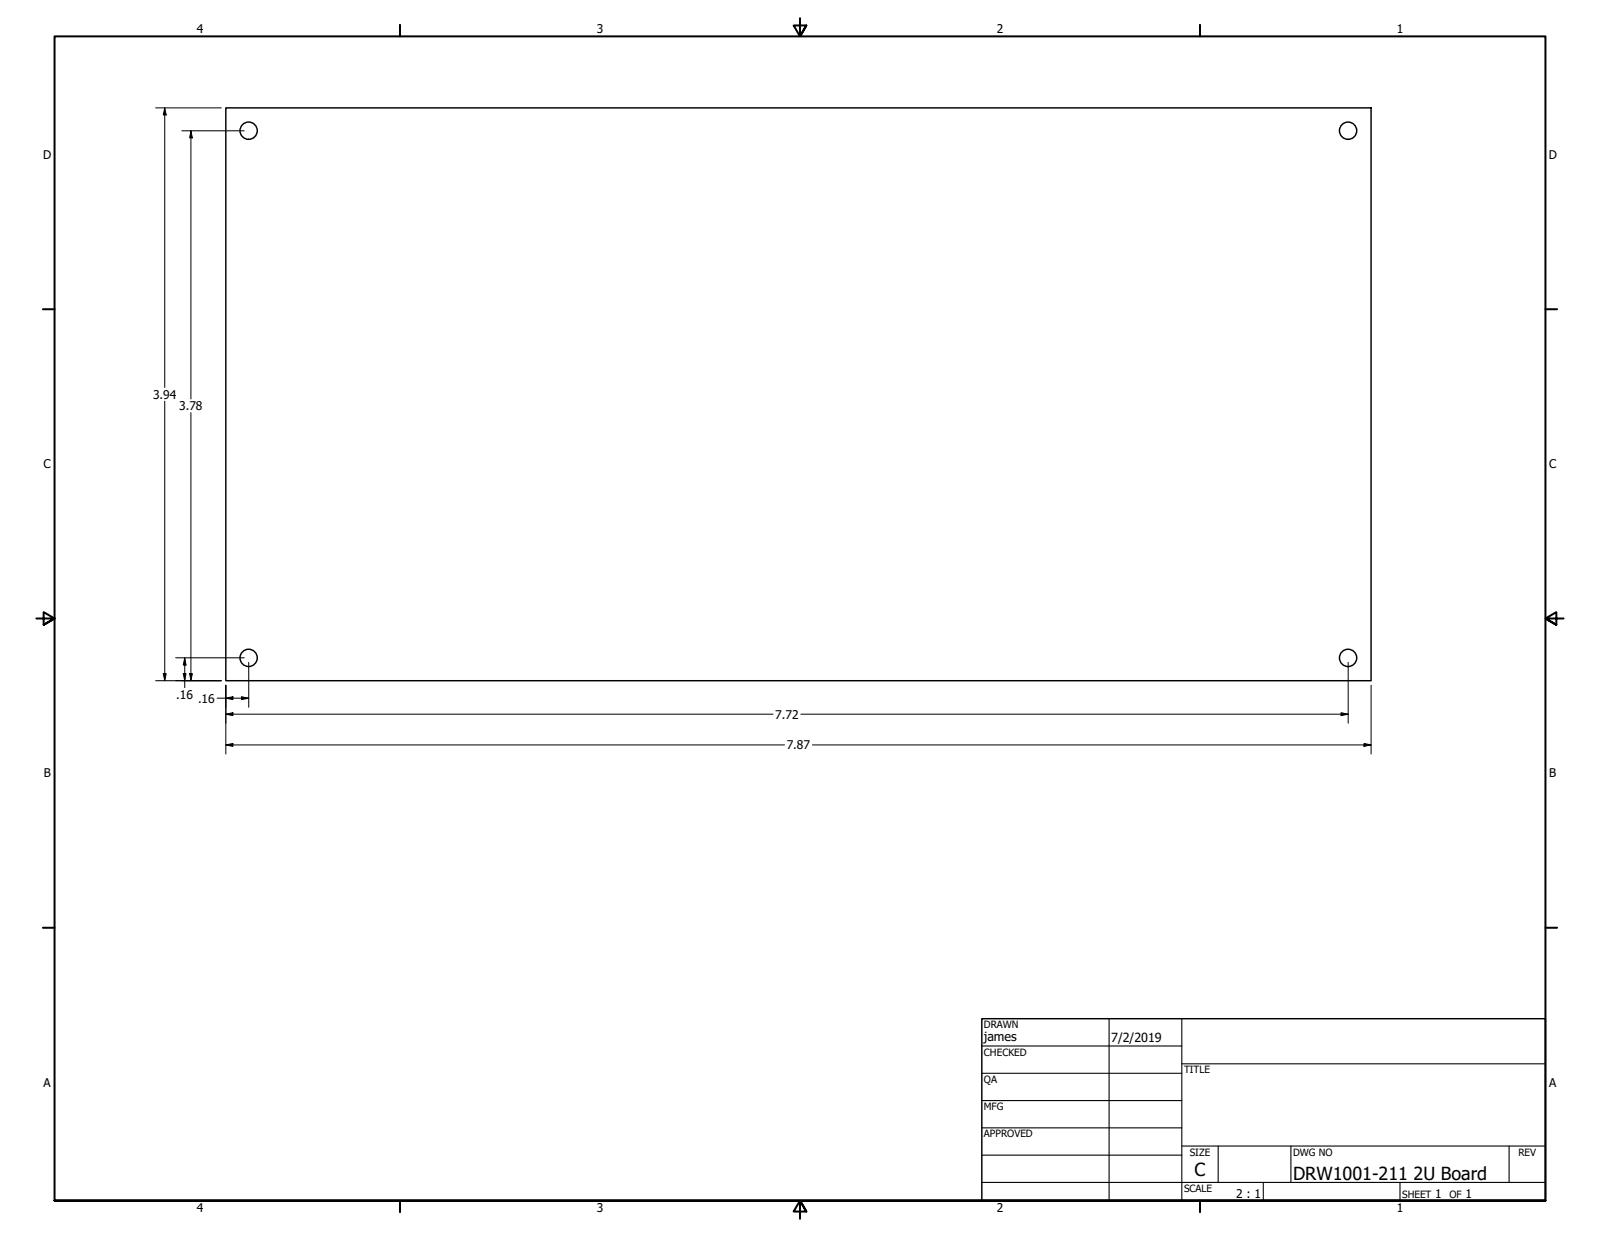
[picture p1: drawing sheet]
<svg xmlns="http://www.w3.org/2000/svg" width="559mm" height="432mm" viewBox="0 0 559 432" stroke-linecap="round" stroke-linejoin="round" font-family="sans-serif">
<!-- layer: Visible (ANSI) -->
<g fill="none" stroke="#000" stroke-width=".51">
<path d="M78.9 37.7h400v199.9h-400z"/>
<circle cx="86.8" cy="45.6" r="3"/>
<circle cx="470.8" cy="45.6" r="3"/>
<circle cx="86.8" cy="229.6" r="3"/>
<circle cx="470.8" cy="229.6" r="3"/>
</g>
<!-- layer: Border (ANSI) -->
<g fill="none" stroke="#000" stroke-width=".7">
<path d="M139.7 8.6v4.1M279.4 6.3v6.4l-2.2-3.8h4.4l-2.2 3.8 2.2-3.8M419.1 8.6v4.1M15 107.9h4M539.8 107.9h4M12.7 215.9h6.3l-3.8-2.2v4.4l3.8-2.2-3.8 2.2M546.1 215.9h-6.3l3.8-2.2v4.4l-3.8-2.2 3.8 2.2M15 323.8h4M539.8 323.8h4M19 419.1v-406.4h520.8v406.4h-520.8h520.8M139.7 419.1v4.1M419.1 419.1v4.1"/>
<path d="M281.6 422.9l-2.2-3.8 2.2 3.8h-4.4l2.2-3.8v6.3"/>
</g>
<!-- layer: Title (ANSI) -->
<g fill="none" stroke="#000" stroke-width=".38">
<path d="M387.3 355.6v63.5M412.7 355.6v63.5M342.9 365.1h69.8M342.9 374.6h69.8M412.7 371.3h127.1M342.9 384.2h69.8M342.9 393.7h69.8M342.9 412.7h196.9M342.9 403.2h69.8M412.7 400h127.1M425.4 400v12.7M441.2 412.7v6.4"/>
<path d="M450.8 400v12.7M488.9 412.7v6.4M527 400v12.7"/>
</g>
<path d="M342.9 355.6h196.9v63.5h-196.9z" fill="none" stroke="#000" stroke-width=".51"/>
<!-- layer: Dimension (ANSI) -->
<g fill="none" stroke="#000" stroke-width=".35">
<path d="M54.4 37.7h22.9M57.5 37.7l.5 2.4h-1zM57.5 37.7v97.6M63.5 45.7h21.8M66.7 45.7l.5 2.4h-1zM66.7 45.7v93.6M57.5 140v97.6M66.7 144v93.6M54.4 237.6h22.9M57 235.1h1l-.5 2.5zM61.3 229.6h24M64 235.1h1l-.5 2.5z"/>
<path d="M64.5 229.6l.5 2.6h-1zM64.5 229.6v10.4M66.2 235.1h1l-.5 2.5zM78.9 239.2v24M86.9 231.2v15.7M470.9 231.2v21.3M478.9 239.2v24M75.8 243.7h11.1M78.9 243.7l2.4-.5v1zM78.9 249.3l2.4-.5v1zM78.9 249.3h191.1M84.3 243.2l2.6 .5-2.6 .5z"/>
<path d="M279.7 249.3h191.2M468.4 248.8l2.5 .5-2.5 .5zM476.4 259.5l2.5 .5-2.5 .5zM78.9 260l2.4-.5v1zM78.9 260h195.1M283.7 260h195.2"/>
</g>
<g fill="#000">
<path d="M57.5 37.7l.5 2.4h-1z" fill-rule="evenodd"/>
<path d="M66.7 45.7l.5 2.4h-1z" fill-rule="evenodd"/>
<path d="M57 235.1h1l-.5 2.5z" fill-rule="evenodd"/>
<path d="M64 235.1h1l-.5 2.5z" fill-rule="evenodd"/>
<path d="M64.5 229.6l.5 2.6h-1z" fill-rule="evenodd"/>
<path d="M66.2 235.1h1l-.5 2.5z" fill-rule="evenodd"/>
<path d="M78.9 243.7l2.4-.5v1z" fill-rule="evenodd"/>
<path d="M78.9 249.3l2.4-.5v1z" fill-rule="evenodd"/>
<path d="M78.9 260l2.4-.5v1z" fill-rule="evenodd"/>
<path d="M84.3 243.2l2.6 .5-2.6 .5z" fill-rule="evenodd"/>
<path d="M468.4 248.8l2.5 .5-2.5 .5z" fill-rule="evenodd"/>
<path d="M476.4 259.5l2.5 .5-2.5 .5z" fill-rule="evenodd"/>
</g>
<g font-size="6.3">
<text x="417.2" y="410.6">C</text>
<text x="451.6" y="411.9">DRW1001-211</text>
<text x="493.7" y="411.9">2U Board</text>
</g>
<g font-size="4.4">
<text x="343.7" y="363.5">james</text>
<text x="388.1" y="363.7">7/2/2019</text>
</g>
<g font-size="4.2">
<text x="68.7" y="11.7">4</text>
<text x="208.4" y="11.7">3</text>
<text x="348.1" y="11.7">2</text>
<text x="487.8" y="11.7">1</text>
<text x="15.1" y="55.5">D</text>
<text x="540.9" y="55.5">D</text>
<text x="53.5" y="139.2">3.94</text>
<text x="62.6" y="143.2">3.78</text>
<text x="15.2" y="163.4">C</text>
<text x="541" y="163.4">C</text>
<text x="61.5" y="244">.16</text>
<text x="69.2" y="245.2">.16</text>
<text x="270.8" y="250.9">7.72</text>
<text x="274.8" y="261.6">7.87</text>
<text x="15.3" y="271.4">B</text>
<text x="541.1" y="271.4">B</text>
<text x="15.2" y="379.3">A</text>
<text x="541" y="379.3">A</text>
<text x="431.7" y="418.3">2 : 1</text>
<text x="501.3" y="418.3">1</text>
<text x="511.8" y="418.3">1</text>
<text x="68.7" y="423.2">4</text>
<text x="208.4" y="423.2">3</text>
<text x="348.1" y="423.2">2</text>
<text x="487.8" y="423.2">1</text>
</g>
<g font-size="3.5">
<text x="343.7" y="358.9">DRAWN</text>
<text x="343.7" y="368.5">CHECKED</text>
<text x="413.5" y="374.6">TITLE</text>
<text x="343.7" y="378">QA</text>
<text x="343.7" y="387.5">MFG</text>
<text x="343.7" y="397.1">APPROVED</text>
<text x="415.5" y="403.4">SIZE</text>
<text x="451.6" y="403.4">DWG NO</text>
<text x="530.3" y="403.4">REV</text>
<text x="413.5" y="416.1">SCALE</text>
<text x="489.7" y="418.3">SHEET</text>
<text x="506.2" y="418.3">OF</text>
</g>
</svg>
